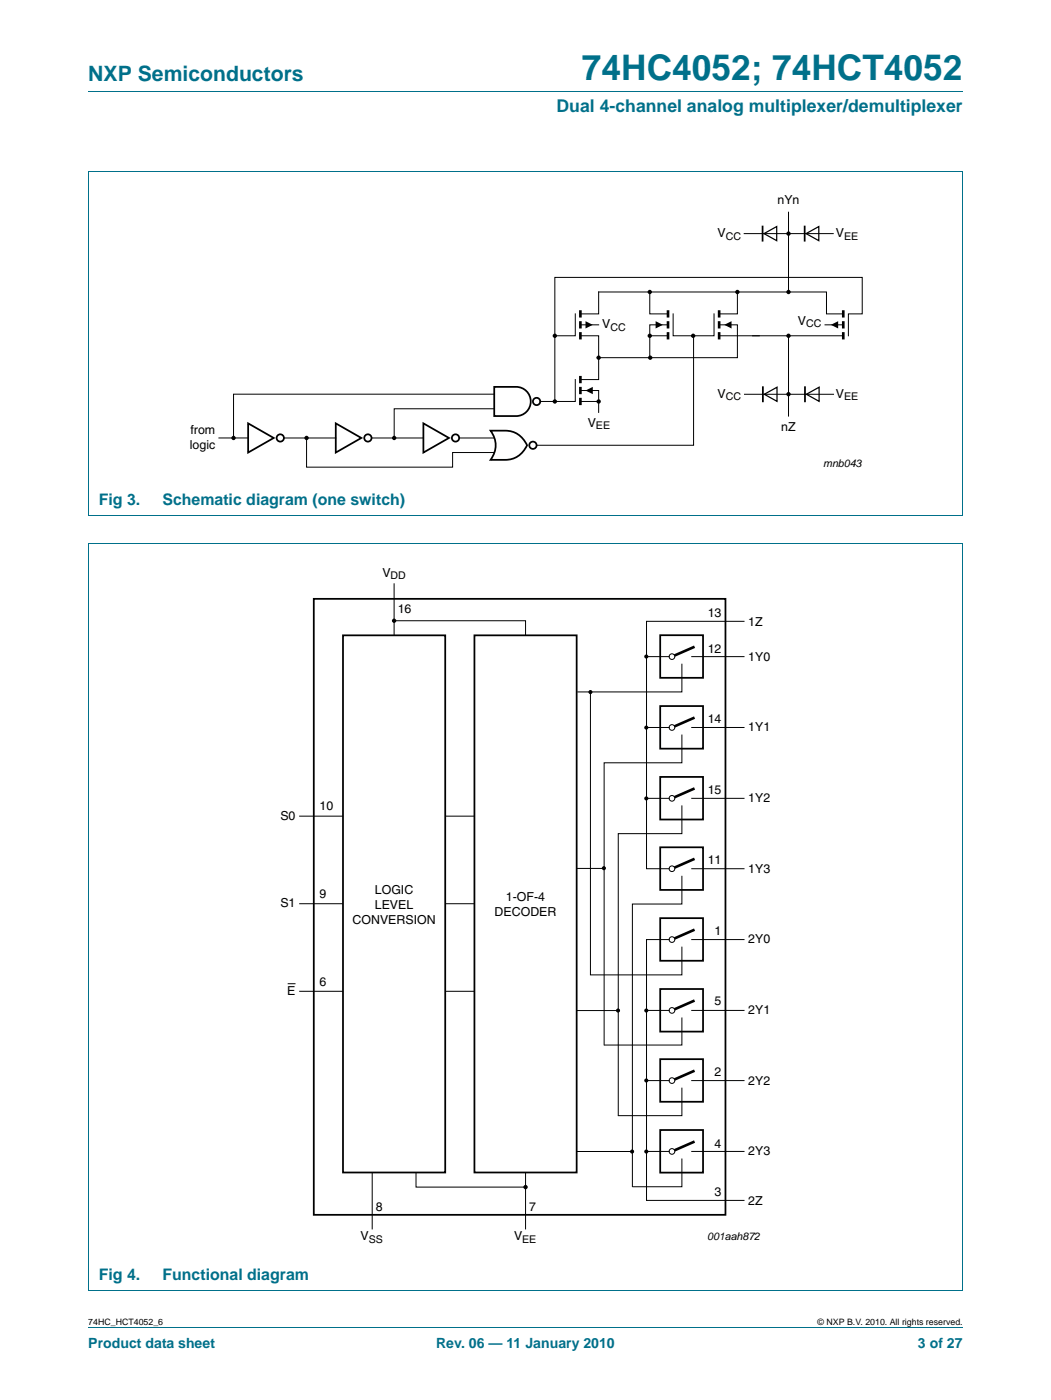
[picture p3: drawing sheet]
<svg xmlns="http://www.w3.org/2000/svg" width="210mm" height="280mm" viewBox="0 0 210 280" stroke-linecap="round" stroke-linejoin="round" font-family="sans-serif">
<path d="M17.6 18.3h174.7M17.6 34.2h174.7M17.6 34.2v68.7M192.3 34.2v68.7M17.6 103h174.7M17.6 108.6h174.7M17.6 108.7v149.1M192.3 108.7v149.1M17.6 257.9h174.7M17.6 265.3h174.7" fill="none" stroke="#00708a" stroke-width=".2"/>
<path d="M152.6 46.7l2.5-1.4v2.8zM161 46.7l2.5-1.4v2.8zM152.6 78.8l2.6-1.4v2.8zM161 78.8l2.6-1.4v2.8z" fill="none" stroke="#000" stroke-width=".25"/>
<g fill="none" stroke="#000" stroke-width=".35">
<path d="M152.3 45.3v2.8M160.7 45.3v2.8M98.7 77.3h4.4a2.92 2.92 0 0 1 2.9 2.9 2.92 2.92 0 0 1-2.9 2.9h-4.4zM152.4 77.4v2.8M160.8 77.4v2.8M49.6 84.6l5.1 2.9-5.1 2.9zM67.1 84.6l5.1 2.9-5.1 2.9zM84.6 84.6l5.1 2.9-5.1 2.9zM98 86.1a9.4 9.4 0 0 1 4.9 .4 5 5 0 0 1 2.4 2.5 4.7 4.7 0 0 1-4.4 2.9h-2.9a4.7 4.7 0 0 0 0-5.8zM62.7 119.7h82.2v123.1h-82.2zM68.5 127h20.4v107.3h-20.4zM94.8 127h20.4v107.3h-20.4z"/>
<path d="M131.9 126.9h8.5v8.5h-8.5z"/>
<circle cx="56" cy="87.5" r=".73"/>
<circle cx="73.5" cy="87.5" r=".73"/>
<circle cx="91" cy="87.5" r=".73"/>
<circle cx="106.4" cy="89" r=".73"/>
<circle cx="107.2" cy="80.2" r=".73"/>
</g>
<g fill="none" stroke="#000" stroke-width=".2">
<path d="M129.8 58.5v4.2h3.6M147.3 58.5v4.2h-3.7M148.6 46.7h17.8M98.7 78.8h-52.1v8.7M114.9 75.8v4.4h-7M114.9 62.7v4.4h-4.1M115.9 67.1h3.7v8.7h-3.7M115.9 78h3.7v4.4M115.9 62.7h3.7v-4.4h45.5v4.4h3.3M115.9 64.9h3.7M129.8 67.1h3.6M133.4 64.9h-3.6v6.6"/>
<path d="M134.4 62.7v4.4h8.2v-4.4M138.5 67.1v21.9h-31.3M143.6 64.9h3.7v6.6h-28M143.6 67.1h24.8M148.7 78.8h17.8M157.5 67.1v16M164.8 64.9h3.6M169.4 67.1v-4.4h2.8v-7.3h-61.4v24.8M43.7 87.5h5.9M56.7 87.5h10.4M61.2 87.5v5.8h29.2v-2.9h8.3M74.2 87.5h10.4"/>
<path d="M91.7 87.5h6.9M98.7 81.7h-20v5.8M115.9 80.2h3.7M78.7 116.6v10.4M78.7 124h26.3v3M136.2 132.6v5.7h-20.9M59.8 163.1h8.7M88.9 163.1h5.9M59.8 180.6h8.7M59.8 198.1h8.7M88.9 180.6h5.9M88.9 198.1h5.9"/>
<path d="M74.3 234.3v11.4M83.1 234.3v2.9h21.9M105 234.3v11.4"/>
</g>
<g fill="#000">
<path d="M116.9 64.2l1.5 .7-1.5 .7zM116.9 78l1.5-.7v1.5zM130.9 64.2l1.5 .7-1.5 .7zM144.6 64.9l1.5-.7v1.4zM165.9 64.9l1.5-.7v1.4z"/>
<circle cx="129.8" cy="58.3" r=".44"/>
<circle cx="147.3" cy="58.3" r=".44"/>
<circle cx="157.5" cy="46.7" r=".44"/>
<circle cx="157.5" cy="58.3" r=".44"/>
<circle cx="110.8" cy="67.1" r=".44"/>
<circle cx="119.6" cy="71.5" r=".44"/>
<circle cx="129.8" cy="67.1" r=".44"/>
<circle cx="129.9" cy="71.5" r=".44"/>
<circle cx="138.4" cy="67.1" r=".44"/>
<circle cx="157.5" cy="67.1" r=".44"/>
<circle cx="157.5" cy="78.8" r=".44"/>
<circle cx="46.6" cy="87.5" r=".44"/>
<circle cx="61.2" cy="87.5" r=".44"/>
<circle cx="78.7" cy="87.5" r=".44"/>
<circle cx="110.8" cy="80.2" r=".44"/>
<circle cx="119.6" cy="80.2" r=".44"/>
<circle cx="78.7" cy="124" r=".44"/>
<circle cx="105" cy="237.2" r=".44"/>
</g>
<g fill="none" stroke="#000" stroke-width=".53">
<path d="M115.9 62v1.5M115.9 64.2v1.4M115.9 66.4v1.4M115.9 75.1v1.5M115.9 77.3v1.5M115.9 79.5v1.5M133.4 62v1.5M133.4 64.2v1.4M133.4 66.4v1.4M143.6 62v1.5M143.6 64.2v1.4M143.6 66.4v1.4"/>
<path d="M168.4 62v1.5M168.4 64.2v1.4M168.4 66.4v1.4M138.7 129.2l-4.5 2"/>
</g>
<path d="M157.5 42.3v16zM115.2 173.5h5.5zM57.5 196.6h1.5zM115.2 201.9h8.3zM115.2 230.1h11z" fill="#000" stroke="#000" stroke-width=".2"/>
<circle cx="134.2" cy="131.2" r=".56" fill="#fff" stroke="#000" stroke-width=".2"/>
<path d="M129.1 131.2h4.5M138.2 131.2h10.4M136.2 146.8v5.6h-15.5v56.5" fill="none" stroke="#000" stroke-width=".2"/>
<path d="M131.9 141.1h8.5v8.5h-8.5z" fill="none" stroke="#000" stroke-width=".35"/>
<path d="M138.7 143.4l-4.5 2" fill="none" stroke="#000" stroke-width=".53"/>
<circle cx="134.2" cy="145.4" r=".56" fill="#fff" stroke="#000" stroke-width=".2"/>
<path d="M129.1 145.4h4.5M138.2 145.4h10.4M136.2 160.9v5.7h-12.7v56.4" fill="none" stroke="#000" stroke-width=".2"/>
<path d="M131.9 155.2h8.5v8.6h-8.5z" fill="none" stroke="#000" stroke-width=".35"/>
<path d="M138.7 157.6l-4.5 1.9" fill="none" stroke="#000" stroke-width=".53"/>
<circle cx="134.2" cy="159.5" r=".56" fill="#fff" stroke="#000" stroke-width=".2"/>
<path d="M129.1 159.5h4.5M138.2 159.5h10.4M136.2 175v5.6h-9.9v56.6" fill="none" stroke="#000" stroke-width=".2"/>
<path d="M131.9 169.3h8.5v8.5h-8.5z" fill="none" stroke="#000" stroke-width=".35"/>
<path d="M138.7 171.6l-4.5 2" fill="none" stroke="#000" stroke-width=".53"/>
<circle cx="134.2" cy="173.6" r=".56" fill="#fff" stroke="#000" stroke-width=".2"/>
<path d="M117.9 138.3v56.5h18.3v-5.6M148.6 124.2h-19.5v49.4h4.5M138.2 173.6h10.4" fill="none" stroke="#000" stroke-width=".2"/>
<path d="M131.9 183.5h8.5v8.5h-8.5z" fill="none" stroke="#000" stroke-width=".35"/>
<path d="M138.7 185.8l-4.5 1.9" fill="none" stroke="#000" stroke-width=".53"/>
<circle cx="134.2" cy="187.7" r=".56" fill="#fff" stroke="#000" stroke-width=".2"/>
<path d="M133.6 187.7h-4.5v52.2h19.5M138.2 187.7h10.4M136.2 203.3v5.5h-15.5" fill="none" stroke="#000" stroke-width=".2"/>
<path d="M131.9 197.6h8.5v8.5h-8.5z" fill="none" stroke="#000" stroke-width=".35"/>
<path d="M138.7 199.9l-4.5 2" fill="none" stroke="#000" stroke-width=".53"/>
<circle cx="134.2" cy="201.9" r=".56" fill="#fff" stroke="#000" stroke-width=".2"/>
<path d="M129.1 201.9h4.5M136.2 217.3v5.6h-12.8M138.2 201.9h10.4" fill="none" stroke="#000" stroke-width=".2"/>
<path d="M131.9 211.6h8.5v8.6h-8.5z" fill="none" stroke="#000" stroke-width=".35"/>
<path d="M138.7 214l-4.5 1.9" fill="none" stroke="#000" stroke-width=".53"/>
<circle cx="134.2" cy="215.9" r=".56" fill="#fff" stroke="#000" stroke-width=".2"/>
<path d="M129.1 215.9h4.5M138.2 215.9h10.4M136.2 231.5v5.6h-9.9" fill="none" stroke="#000" stroke-width=".2"/>
<path d="M131.9 225.8h8.5v8.5h-8.5z" fill="none" stroke="#000" stroke-width=".35"/>
<path d="M138.7 228.1l-4.5 2" fill="none" stroke="#000" stroke-width=".53"/>
<circle cx="134.2" cy="230.1" r=".56" fill="#fff" stroke="#000" stroke-width=".2"/>
<path d="M129.1 230.1h4.5M138.2 230.1h10.4" fill="none" stroke="#000" stroke-width=".2"/>
<g fill="#000" stroke="#000" stroke-width=".25">
<circle cx="117.9" cy="138.3" r=".28"/>
<circle cx="129.1" cy="131.2" r=".28"/>
<circle cx="129.1" cy="145.4" r=".28"/>
<circle cx="129.1" cy="159.5" r=".28"/>
<circle cx="120.6" cy="173.5" r=".28"/>
<circle cx="123.4" cy="201.9" r=".28"/>
<circle cx="129.1" cy="201.9" r=".28"/>
<circle cx="129.1" cy="215.9" r=".28"/>
<circle cx="126.2" cy="230.1" r=".28"/>
<circle cx="129.1" cy="230.1" r=".28"/>
</g>
<text font-size="7" fill="#00708a" x="116.2" y="16">74HC4052; 74HCT4052</text>
<text font-size="4.2" fill="#00708a" x="17.6" y="16.2">NXP Semiconductors</text>
<text font-size="3.5" fill="#00708a" x="111.1" y="22.4">Dual 4-channel analog multiplexer/demultiplexer</text>
<g font-size="3.2" fill="#00708a">
<text x="19.7" y="100.9">Fig 3.</text>
<text x="32.4" y="100.9">Schematic diagram (one switch)</text>
<text x="19.7" y="255.8">Fig 4.</text>
<text x="32.4" y="255.8">Functional diagram</text>
</g>
<g font-size="2.8" fill="#00708a">
<text x="17.6" y="269.3">Product data sheet</text>
<text x="87.1" y="269.3">Rev. 06 — 11 January 2010</text>
<text x="183.3" y="269.3">3 of 27</text>
</g>
<g font-size="2.5">
<text x="155.3" y="40.8">nYn</text>
<text x="143.3" y="47.4">V</text>
<text x="167" y="47.4">V</text>
<text x="120.3" y="65.6">V</text>
<text x="159.3" y="64.9">V</text>
<text x="143.3" y="79.5">V</text>
<text x="167" y="79.5">V</text>
<text x="37.9" y="89.8">logic</text>
<text x="38.1" y="86.8">from</text>
<text x="117.4" y="85.3">V</text>
<text x="156" y="86.1">nZ</text>
<text x="76.4" y="115.3">V</text>
<text x="79.4" y="122.6">16</text>
<text x="141.3" y="123.3">13</text>
<text x="149.4" y="125">1Z</text>
<text x="141.3" y="130.4">12</text>
<text x="149.4" y="132.1">1Y0</text>
<text x="141.3" y="144.5">14</text>
<text x="149.4" y="146.2">1Y1</text>
<text x="63.8" y="161.9">10</text>
<text x="141.3" y="158.6">15</text>
<text x="149.4" y="160.3">1Y2</text>
<text x="56" y="163.8">S0</text>
<text x="141.3" y="172.7">11</text>
<text x="63.8" y="179.4">9</text>
<text x="74.9" y="178.6">LOGIC</text>
<text x="149.4" y="174.4">1Y3</text>
<text x="56" y="181.3">S1</text>
<text x="70.4" y="184.6">CONVERSION</text>
<text x="74.9" y="181.6">LEVEL</text>
<text x="98.8" y="183">DECODER</text>
<text x="101.1" y="180">1-OF-4</text>
<text x="142.7" y="186.8">1</text>
<text x="149.4" y="188.5">2Y0</text>
<text x="63.8" y="196.9">6</text>
<text x="57.4" y="198.9">E</text>
<text x="142.7" y="200.9">5</text>
<text x="149.4" y="202.7">2Y1</text>
<text x="142.7" y="215">2</text>
<text x="149.4" y="216.7">2Y2</text>
<text x="142.7" y="229.4">4</text>
<text x="149.4" y="230.8">2Y3</text>
<text x="142.7" y="239">3</text>
<text x="75.1" y="242">8</text>
<text x="105.7" y="242">7</text>
<text x="149.4" y="240.7">2Z</text>
<text x="72" y="247.9">V</text>
<text x="102.7" y="247.9">V</text>
</g>
<g font-size="2.1">
<text x="144.9" y="47.9">CC</text>
<text x="168.6" y="47.9">EE</text>
<text x="161" y="65.4">CC</text>
<text x="121.9" y="66.1">CC</text>
<text x="144.9" y="80">CC</text>
<text x="168.6" y="80">EE</text>
<text x="119" y="85.8">EE</text>
<text x="164.4" y="93.3">mnb043</text>
<text x="78" y="115.8">DD</text>
<text x="73.7" y="248.4">SS</text>
<text x="104.3" y="248.4">EE</text>
<text x="141.2" y="247.8">001aah872</text>
</g>
<g font-size="1.8">
<text x="17.6" y="264.7">74HC_HCT4052_6</text>
<text x="163.3" y="264.7">© NXP B.V. 2010. All rights reserved.</text>
</g>
</svg>
